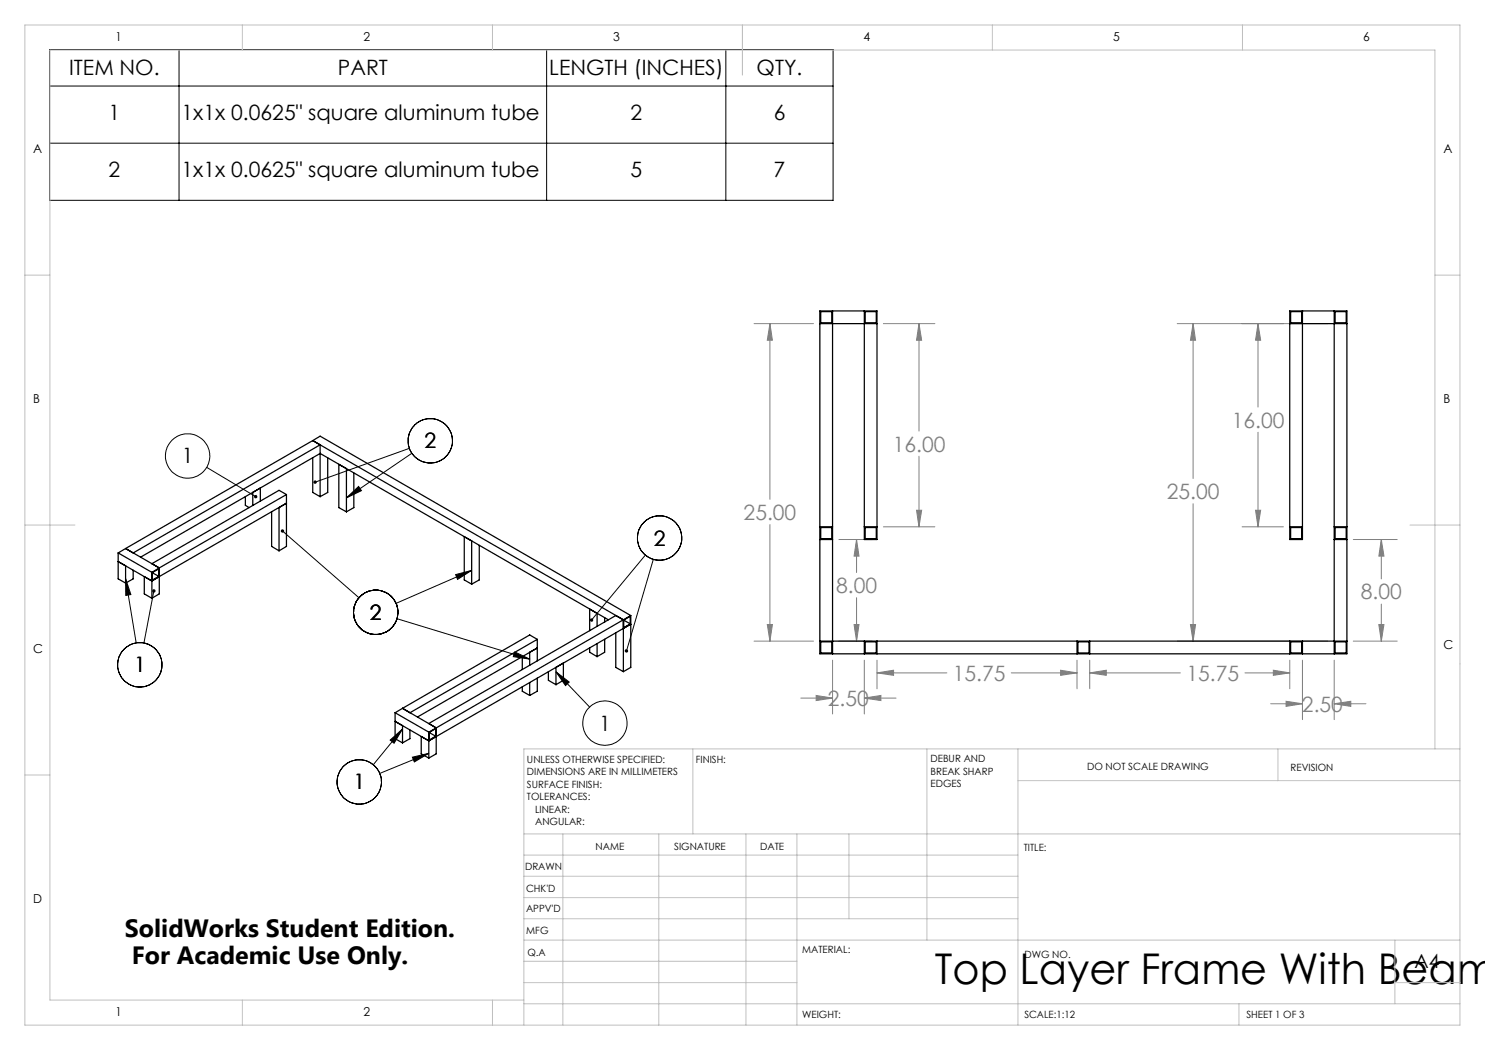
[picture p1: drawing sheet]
<svg xmlns="http://www.w3.org/2000/svg" width="297mm" height="210mm" viewBox="0 0 297 210" stroke-linecap="round" stroke-linejoin="round" font-family="sans-serif">
<g fill="none" stroke="#000" stroke-width=".2">
<path d="M9.9 9.9h156.7v30.2h-156.7zM9.9 17.2h156.7M35.8 9.9v30.2M109.3 9.9v30.2M145.2 9.9v30.2M9.9 28.6h156.7M41.3 93.5l9.9 5.8M69.3 99.6l2.4-2.3 .6 .8zM81.9 89.7l-18.9 6.7M82.4 90.7l-13.1 8.9M25.1 115.7l2.1 12.9M25.1 115.7l1.1 3.2-1 .2z"/>
<path d="M30.8 118.2l-2 10.4M56.5 106.2l15.3 13.3M91.1 114.9l3.2-.8-2.8 1.8zM94.3 114.1l-15.1 6.6M129.1 111l-10.8 13M130.7 111.9l-5.4 18.3M79.4 123.7l26.5 8.1M102.9 130.4l3 1.4-3.2-.5zM111.2 134.4l2.6 2-.7 .7zM111.2 134.4l6.7 7M78 148l2.5-2.2-1.7 2.9zM80.5 145.8l-5.9 7.2"/>
<path d="M82.5 151.4l3.3-.7-2.9 1.7zM85.8 150.7l-9.8 4"/>
<circle cx="37.5" cy="91.2" r="4.4"/>
<circle cx="86.1" cy="88.2" r="4.4"/>
<circle cx="131.9" cy="107.6" r="4.4"/>
<circle cx="28" cy="133" r="4.4"/>
<circle cx="75.2" cy="122.5" r="4.4"/>
<circle cx="71.9" cy="156.4" r="4.4"/>
<circle cx="121" cy="144.6" r="4.4"/>
</g>
<g fill="none" stroke="#808080" stroke-width=".2">
<path d="M150.8 64.7h11.9M154 64.7v35.2M154 64.7l.5 3.3h-1zM176.7 64.7h10.3M183.8 64.7v21.5M183.8 64.7l.5 3.3h-1zM235.4 64.7h30.2M238.6 64.7v31M238.6 64.7l.5 3.3h-1zM251.6 64.7v16.7M251.6 64.7l.5 3.3h-1zM183.8 91.3v14.1"/>
<path d="M251.6 86.5v18.9M154 104.9v23.3M167.8 107.9h6.7M171.3 107.9v6.6M171.3 119.5v8.7M171.3 107.9l.5 3.3h-1zM176.7 105.4h10.3M183.3 102.1h1l-.5 3.3zM238.6 100.7v27.5M248.4 105.4h8.3M251.1 102.1h1l-.5 3.3zM270.7 107.9h8.7"/>
<path d="M276.3 107.9v7.9M276.3 107.9l.5 3.3h-1zM150.8 128.2h11.9M153.5 124.9h1l-.5 3.3zM160.2 139.6h6.3M163.2 139.1l3.3 .5-3.3 .5zM166.5 132v10.8M167.8 128.2h6.7M170.8 124.9h1l-.5 3.3zM172.9 132v10.8M172.9 139.6h6.3M172.9 139.6l3.3-.5v1z"/>
<path d="M175.4 132v5.8M175.4 134.6h14M175.4 134.6l3.3-.6v1.1zM202.2 134.6h13.2M212.1 134l3.3 .6-3.3 .5zM215.4 132v5.8M217.9 134.6h18.2M217.9 132v5.8M217.9 134.6l3.4-.6v1.1zM235.4 128.2h30.2M238.1 124.9h1l-.5 3.3zM249 134.6h9"/>
<path d="M254.7 134l3.3 .6-3.3 .5zM258 132v5.8M260.5 132v11.9M266.8 132v11.9M270.7 128.2h8.7M275.8 124.9h1l-.5 3.3zM276.3 120.8v7.4M254.1 140.7h6.4M257.2 140.3l3.3 .4-3.3 .6zM266.8 140.7l3.4-.4v1zM266.8 140.7h6.4"/>
</g>
<g fill="none" stroke="#c0c0c0" stroke-width=".2">
<path d="M5 5h287v200h-287zM48.5 5v5M98.5 5v5M148.5 5v10M198.5 5v5M248.5 5v5M5 55h5M287 55h5M5 105h10M282 105h10M5 155h5M138.6 149.8v17"/>
<path d="M185.4 149.8v38.2M203.6 149.8v55.2M203.6 156.1h88.4M255.6 149.8v6.3M287 149.8v-139.8h-277v190h94.8M292 149.8h-187.2v55.2M104.8 166.8h187.2M104.8 179.5h98.8M104.8 175.3h98.8M104.8 171h98.8M112.6 166.8v38.2M131.8 166.8v38.2"/>
<path d="M149.2 166.8v38.2M159.4 166.8v38.2M169.8 166.8v17M104.8 183.8h98.8M104.8 196.5h54.6M104.8 192.3h54.6M104.8 188h187.2M279 196.5h13M279 188v12.8M48.5 200v5M98.5 200v5M104.8 200.8h187.2"/>
<path d="M247.8 200.8v4.2"/>
</g>
<path d="M25.1 115.7l1.1 3.2-1 .2zM30.6 117.9a.34 .34 0 0 0-.1 .5 .34 .34 0 0 0 .6 0 .34 .34 0 0 0-.3-.5v.3v-.3zM50.9 99.1a.34 .34 0 0 0 0 .5 .34 .34 0 0 0 .5-.1l-.2-.2 .3 .1a.35 .35 0 0 0-.2-.3 .35 .35 0 0 0-.4 0zM82.5 151.4l3.3-.7-2.9 1.7zM78 148l2.5-2.2-1.7 2.9zM56.2 106a.34 .34 0 0 0 .1 .5 .34 .34 0 0 0 .5-.2 .34 .34 0 0 0-.4-.4l-.2 .1 .3 .2zM102.9 130.4l3 1.4-3.2-.5zM111.2 134.4l2.6 2-.7 .7zM125.1 129.9a.37 .37 0 0 0 .1 .6l.1-.3-.1 .3a.35 .35 0 0 0 .4-.4 .35 .35 0 0 0-.5-.2zM118 123.8v.3l.1 .2 .2-.3-.2 .3a.33 .33 0 0 0 .5-.1 .33 .33 0 0 0-.1-.5 .33 .33 0 0 0-.5 .1zM91.1 114.9l3.2-.8-2.8 1.8zM69.3 99.6l2.4-2.3 .6 .8zM62.8 96.2l-.1 .3 .3-.1-.3 .1a.34 .34 0 0 0 .5 .3 .34 .34 0 0 0 .1-.6 .34 .34 0 0 0-.5 0z" fill="#000"/>
<path d="M183.3 102.1h1l-.5 3.3zM183.8 64.7l.5 3.3h-1zM153.5 124.9h1l-.5 3.3zM154 64.7l.5 3.3h-1zM171.3 107.9l.5 3.3h-1zM170.8 124.9h1l-.5 3.3zM163.2 139.1l3.3 .5-3.3 .5zM172.9 139.6l3.3-.5v1zM175.4 134.6l3.3-.6v1.1zM212.1 134l3.3 .6-3.3 .5zM217.9 134.6l3.4-.6v1.1zM254.7 134l3.3 .6-3.3 .5zM257.2 140.3l3.3 .4-3.3 .6zM266.8 140.7l3.4-.4v1zM275.8 124.9h1l-.5 3.3zM276.3 107.9l.5 3.3h-1zM238.6 64.7l.5 3.3h-1zM238.1 124.9h1l-.5 3.3zM251.6 64.7l.5 3.3h-1zM251.1 102.1h1l-.5 3.3z" fill="#808080"/>
<g fill="none" stroke="#000" stroke-width=".25">
<path d="M164 64.7h11.4M164.1 62.3h2.3v2.2h-2.3zM166.5 62.2v68.6M172.9 62.2v45.7h2.5v-45.7h-11.4v68.6h105.4v-68.6h-11.4v45.7h2.5v-45.7M173 62.3h2.3v2.2h-2.3zM258 64.7h11.4M258.1 62.3h2.2v2.2h-2.2zM266.8 62.2v68.6M267 62.3h2.2v2.2h-2.2zM49.1 99.3v1.8l.7 .4M50.6 98.5v2.6M52.1 97.6v2.6"/>
<path d="M57.3 98.9v10.4l-1.5 .9M57.3 98.9l-1.5-.8-25.4 14.6 1.5 .9M57.3 98.9l-25.4 14.7M62.5 91.6v6.9l1.5 .8M62.5 88.1l-37.4 21.6M62.5 88.1l1.5 .9M62.5 88.1l62.2 35.9M62.5 88.1l1.5-.9 62.2 35.9M64 89v10.3M64 89l-37.4 21.6-1.5-.9M65.5 91.6v6.9l-1.5 .8M67.8 92.9l1.5 .8v8.7l-1.5-.9z"/>
<path d="M70.8 94.6v6.9l-1.5 .9M23.6 110.6v5.2l1.5 .8M23.6 110.6l6.8 3.9M25.1 109.7l-1.5 .9M25.1 109.7l6.8 3.9M26.6 114v1.8l-1.5 .8M28.1 111.4l35.9-20.7 57.7 33.3M30.4 116.2l-1.5-.9v3.5l1.5 .9M30.4 114.5v5.2M30.4 116.2l-6.8-3.9 1.5 .9v3.4M30.4 114.5l1.4-.7v1.5M30.4 114.5v1.5l1.4-.7"/>
<path d="M30.4 114.5l1.4 .8M31.9 113.6v5.2l-1.5 .9M31.9 113.6l-1.5 .9M54.3 102.4v6.9l1.5 .9M55.8 110.2v-8.7l1.5-.9-26.9 15.6M92.9 107.3l1.4 .9v8.6l-1.4-.8zM95.8 109.1v6.9l-1.5 .8M164 105.4h2.5M164 107.9h2.5M164.1 105.5h2.3v2.2h-2.3zM172.9 105.4h2.5M173 105.5h2.3v2.2h-2.3z"/>
<path d="M258 105.4h2.5M258.1 105.5h2.2v2.2h-2.2zM266.8 105.4h2.6M266.8 107.9h2.6M267 105.5h2.2v2.2h-2.2zM104.5 131.3v2.6M104.5 137.4v.8l1.4 .9M105.9 133.1v-2.7l1.6-.8-24 13.8M105.9 136.5v2.6M107.5 127.9v4.3M107.5 135.6v2.6l-1.6 .9M107.5 127.9l-25.5 14.6-1.5-.8"/>
<path d="M107.5 127.9l-1.6-.9-25.4 14.7M109.7 134.3v1.8l1.5 .8M111.2 133.5l1.5-.9v3.5l-1.5 .8zM117.9 129.6v.8l1.5 .9M119.4 125.3v-2.6l-1.5-.9v4.3M119.4 128.7v2.6M120.9 123.5v.9M120.9 127.9v2.5l-1.5 .9M123.2 126.6v6.9l1.5 .8M124.7 124v10.3M124.7 124l-37.5 21.6M124.7 124l-1.5-.9-37.4 21.6 1.4 .9"/>
<path d="M124.7 124l1.3-.7v1.5M124.7 124v1.5l1.3-.7M124.7 124l1.3 .8M126.2 124.8l-40.4 23.4M126.2 123.1v10.4l-1.5 .8M126.2 123.1l-1.5 .9M164 128.2h105.4M164.1 128.4h2.3v2.2h-2.3zM172.9 128.2v2.6M173 128.4h2.3v2.2h-2.3zM175.4 128.2v2.6M215.4 128.2v2.6"/>
<path d="M215.6 128.4h2.2v2.2h-2.2zM217.9 128.2v2.6M258 128.2v2.6M258.1 128.4h2.2v2.2h-2.2zM260.5 128.2v2.6M267 128.4h2.2v2.2h-2.2zM79 142.5v5.2l1.5 .9M79 142.5l6.8 3.9M80.5 141.7l-1.5 .8M80.5 141.7l6.7 3.9M82 146v1.7l-1.5 .9M85.8 148.2l-6.8-3.9 1.5 .8v3.5"/>
<path d="M85.8 146.4v5.2M85.8 148.2l-1.6-.9v3.5l1.6 .8M85.8 146.5l1.3-.8v1.5M85.8 146.5v1.5l1.3-.8M85.8 146.5l1.3 .7M87.2 145.6v5.2l-1.4 .8M87.2 145.6l-1.4 .8"/>
</g>
<text font-size="8.5" x="187" y="196.7">Top Layer Frame With Beam</text>
<g font-size="5">
<text x="25" y="187.4">SolidWorks Student Edition.</text>
<text x="26.4" y="192.9">For Academic Use Only.</text>
</g>
<g font-size="4.2">
<text x="13.8" y="15.1">ITEM NO.</text>
<text x="67.6" y="15.1">PART</text>
<text x="109.9" y="15.1">LENGTH (INCHES)</text>
<text x="151.3" y="15.1">QTY.</text>
<text x="21.7" y="24">1</text>
<text x="36.3" y="24">1x1x 0.0625&quot; square aluminum tube</text>
<text x="126.1" y="24">2</text>
<text x="154.7" y="24">6</text>
<text x="21.7" y="35.5">2</text>
<text x="36.3" y="35.5">1x1x 0.0625&quot; square aluminum tube</text>
<text x="126.1" y="35.5">5</text>
<text x="154.7" y="35.5">7</text>
<text x="84.9" y="89.7">2</text>
<text x="36.4" y="92.7">1</text>
<text x="130.8" y="109.1">2</text>
<text x="74" y="124">2</text>
<text x="26.8" y="134.5">1</text>
<text x="119.8" y="146.1">1</text>
<text x="70.7" y="157.9">1</text>
</g>
<g font-size="4.2" fill="#808080">
<text x="246.3" y="85.5">16.00</text>
<text x="178.5" y="90.3">16.00</text>
<text x="233.3" y="99.8">25.00</text>
<text x="148.7" y="104">25.00</text>
<text x="167.2" y="118.6">8.00</text>
<text x="272.2" y="119.9">8.00</text>
<text x="190.5" y="136.1">15.75</text>
<text x="237.3" y="136.1">15.75</text>
<text x="165.5" y="141.2">2.50</text>
<text x="260.4" y="142.3">2.50</text>
</g>
<text font-size="3.9" x="282.9" y="193.6">A4</text>
<g font-size="2.5">
<text x="23.1" y="8.2">1</text>
<text x="72.7" y="8.2">2</text>
<text x="122.7" y="8.2">3</text>
<text x="172.7" y="8.2">4</text>
<text x="222.7" y="8.2">5</text>
<text x="272.7" y="8.2">6</text>
<text x="6.7" y="30.7">A</text>
<text x="288.7" y="30.7">A</text>
<text x="6.7" y="80.7">B</text>
<text x="288.7" y="80.7">B</text>
<text x="6.7" y="130.7">C</text>
<text x="288.7" y="129.7">C</text>
<text x="6.7" y="180.7">D</text>
<text x="23.1" y="203.2">1</text>
<text x="72.7" y="203.2">2</text>
</g>
<g font-size="2">
<text x="105.4" y="152.6">UNLESS OTHERWISE SPECIFIED:</text>
<text x="105.4" y="155.1">DIMENSIONS ARE IN MILLIMETERS</text>
<text x="139.2" y="152.6">FINISH:</text>
<text x="186.1" y="152.5">DEBUR AND</text>
<text x="186.1" y="155">BREAK SHARP</text>
<text x="217.4" y="154">DO NOT SCALE DRAWING</text>
<text x="258.1" y="154.2">REVISION</text>
<text x="105.4" y="157.6">SURFACE FINISH:</text>
<text x="105.4" y="160.1">TOLERANCES:</text>
<text x="186.1" y="157.5">EDGES</text>
<text x="107" y="162.6">LINEAR:</text>
<text x="107" y="165.1">ANGULAR:</text>
<text x="119.1" y="170">NAME</text>
<text x="134.8" y="169.9">SIGNATURE</text>
<text x="152" y="169.9">DATE</text>
<text x="204.8" y="170.2">TITLE:</text>
<text x="105" y="174.1">DRAWN</text>
<text x="105.2" y="178.3">CHK'D</text>
<text x="105.2" y="182.4">APPV'D</text>
<text x="105.3" y="186.8">MFG</text>
<text x="105.5" y="191.1">Q.A</text>
<text x="160.5" y="190.5">MATERIAL:</text>
<text x="204.9" y="191.6">DWG NO.</text>
<text x="160.4" y="203.5">WEIGHT:</text>
<text x="204.9" y="203.6">SCALE:1:12</text>
<text x="249.3" y="203.6">SHEET 1 OF 3</text>
</g>
</svg>
